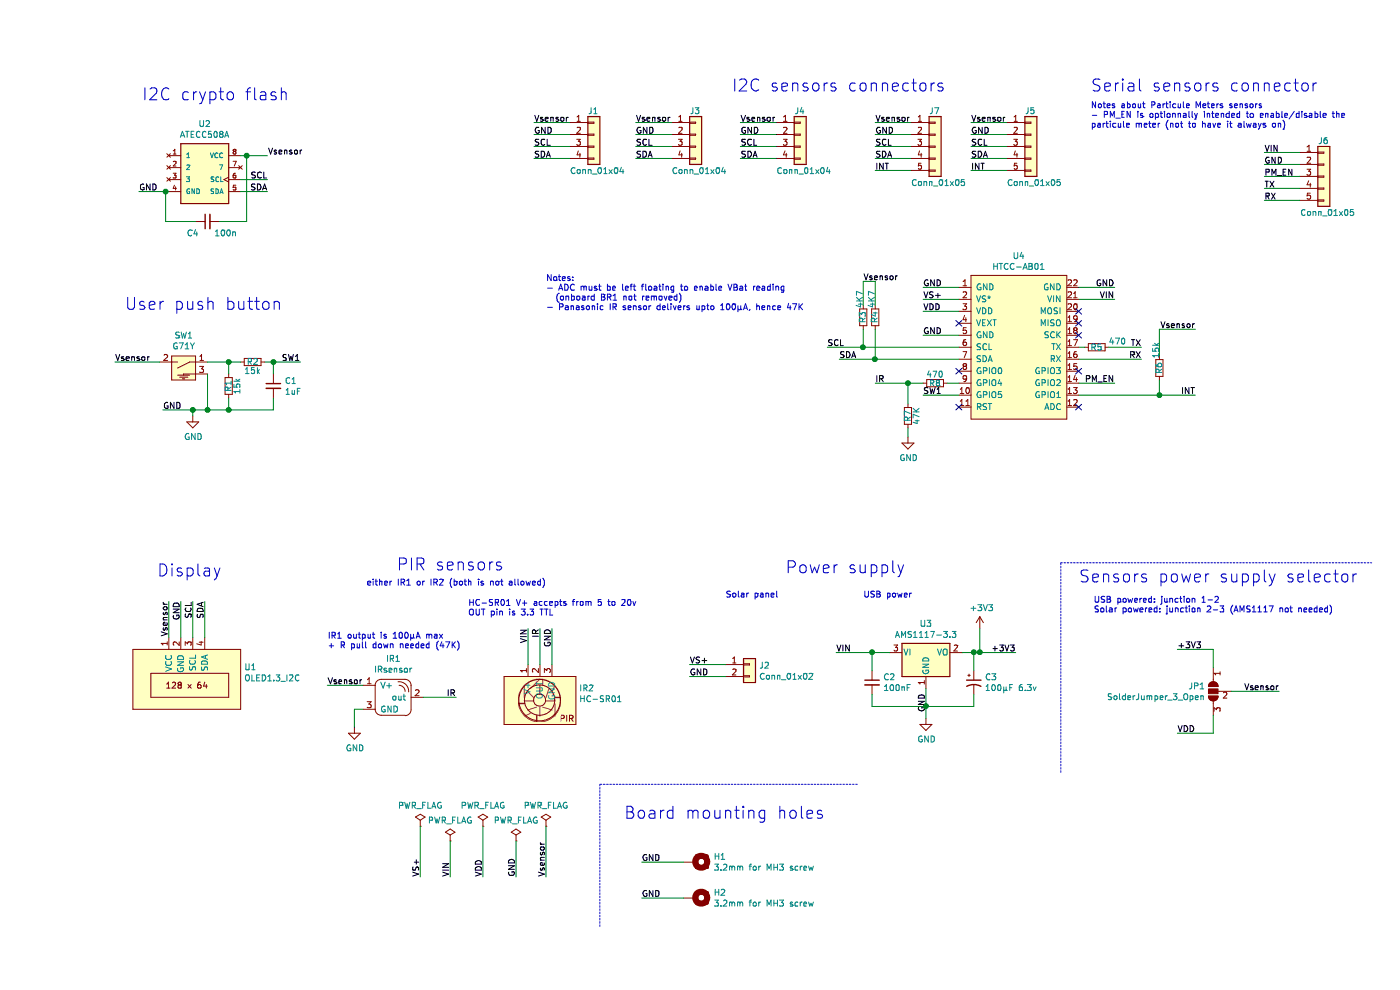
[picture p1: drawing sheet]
EESchema Schematic File Version 4
EELAYER 30 0
EELAYER END
$Descr A4 11693 8268
encoding utf-8
Sheet 1 1
Title "neOSensor-LoRaWAN V2"
Date "2021-06-08"
Rev "2"
Comp "(c) neOCampus / Dr THIEBOLT François"
Comment1 "Univ.Tlse3 / IRIT / neOCampus"
Comment2 ""
Comment3 ""
Comment4 ""
$EndDescr
Text Notes 2050 2600 2    100  ~ 0
User push button
$Comp
L neosensor_addon:ATECC508A U2
U 1 1
P 1400 1400
F 0 "U2" H 1400 1767 50  0000 C CNN
F 1 "ATECC508A" H 1400 1676 50  0000 C CNN
F 2 "neosensor_addon:SOIC-8_3.9x5.4mm_P1.27mm_HandSolder" H 600 1750 50  0001 L BIN
F 3 "" H 1400 1400 50  0001 L BNN
	1    1400 1400
	1    0    0    -1  
$EndComp
$Comp
L neosensor_addon:IRsensor IR1
U 1 1
P 2975 5825
F 0 "IR1" H 2975 6150 50  0000 C CNN
F 1 "IRsensor" H 2975 6059 50  0000 C CNN
F 2 "neosensor_addon:IRsensor_TH_and_smd" H 2975 5825 50  0001 C CIN
F 3 "" H 2975 5825 50  0001 C CNN
	1    2975 5825
	1    0    0    -1  
$EndComp
Text Label 10375 5775 2    50   ~ 0
Vsensor
Text Notes 875  850  0    100  ~ 0
I2C crypto flash
Wire Wire Line
	850  1600 1075 1600
Text Label 850  1600 0    50   ~ 0
GND
Wire Wire Line
	1925 1600 1700 1600
Text Label 1925 1600 2    50   ~ 0
SDA
Wire Wire Line
	1925 1500 1700 1500
Text Label 1925 1500 2    50   ~ 0
SCL
Wire Wire Line
	1925 1300 1750 1300
Text Label 1925 1300 0    50   ~ 0
Vsensor
Wire Notes Line
	6850 6550 4700 6550
Wire Notes Line
	4700 6550 4700 7750
$Comp
L neosensor_addon:OLED1.3_I2C U1
U 1 1
P 1250 5575
F 0 "U1" H 1728 5579 50  0000 L CNN
F 1 "OLED1.3_I2C" H 1728 5488 50  0000 L CNN
F 2 "neosensor_addon:OLED1.3_I2C" H 1250 5575 50  0001 C CNN
F 3 "https://cdn-shop.adafruit.com/datasheets/SSD1306.pdf" H 1250 5575 50  0001 C CNN
	1    1250 5575
	1    0    0    -1  
$EndComp
$Comp
L Regulator_Linear:AMS1117-3.3 U3
U 1 1
P 7425 5450
F 0 "U3" H 7425 5692 50  0000 C CNN
F 1 "AMS1117-3.3" H 7425 5601 50  0000 C CNN
F 2 "Package_TO_SOT_SMD:SOT-223-3_TabPin2" H 7425 5650 50  0001 C CNN
F 3 "http://www.advanced-monolithic.com/pdf/ds1117.pdf" H 7525 5200 50  0001 C CNN
	1    7425 5450
	1    0    0    -1  
$EndComp
Text Notes 5800 775  0    100  ~ 0
I2C sensors connectors
Text Notes 8800 775  0    100  ~ 0
Serial sensors connector
$Comp
L Mechanical:MountingHole_Pad H2
U 1 1
P 5500 7500
F 0 "H2" V 5454 7650 50  0000 L CNN
F 1 "3.2mm for MH3 screw" V 5545 7650 50  0000 L CNN
F 2 "MountingHole:MountingHole_3.2mm_M3_Pad" H 5500 7500 50  0001 C CNN
F 3 "~" H 5500 7500 50  0001 C CNN
	1    5500 7500
	0    1    1    0   
$EndComp
Text Notes 4900 6850 0    100  ~ 0
Board mounting holes
Wire Wire Line
	7425 6000 7425 5900
Text Label 7425 5950 1    50   ~ 0
GND
Wire Wire Line
	5050 7200 5400 7200
Wire Wire Line
	5050 7500 5400 7500
Text Label 5050 7200 0    50   ~ 0
GND
Text Label 5050 7500 0    50   ~ 0
GND
Wire Wire Line
	6675 5450 6975 5450
Text Label 6675 5450 0    50   ~ 0
VIN
Wire Wire Line
	7725 5450 7825 5450
Text Label 8175 5450 2    50   ~ 0
+3V3
$Comp
L Connector_Generic:Conn_01x04 J1
U 1 1
P 4650 1125
F 0 "J1" H 4600 1325 50  0000 L CNN
F 1 "Conn_01x04" H 4450 825 50  0000 L CNN
F 2 "Connector_PinHeader_2.54mm:PinHeader_1x04_P2.54mm_Vertical" H 4650 1125 50  0001 C CNN
F 3 "~" H 4650 1125 50  0001 C CNN
	1    4650 1125
	1    0    0    -1  
$EndComp
$Comp
L Connector_Generic:Conn_01x05 J5
U 1 1
P 8300 1225
F 0 "J5" H 8250 1525 50  0000 L CNN
F 1 "Conn_01x05" H 8100 925 50  0000 L CNN
F 2 "Connector_PinHeader_2.54mm:PinHeader_1x05_P2.54mm_Vertical" H 8300 1225 50  0001 C CNN
F 3 "~" H 8300 1225 50  0001 C CNN
	1    8300 1225
	1    0    0    -1  
$EndComp
$Comp
L Device:CP1_Small C3
U 1 1
P 7825 5700
F 0 "C3" H 7916 5746 50  0000 L CNN
F 1 "100µF 6.3v" H 7916 5655 50  0000 L CNN
F 2 "Capacitor_THT:CP_Radial_D5.0mm_P2.50mm" H 7825 5700 50  0001 C CNN
F 3 "~" H 7825 5700 50  0001 C CNN
	1    7825 5700
	1    0    0    -1  
$EndComp
Wire Wire Line
	7825 5600 7825 5450
Connection ~ 7825 5450
Wire Wire Line
	7825 5450 7875 5450
Wire Wire Line
	7825 5800 7825 5900
Wire Wire Line
	7825 5900 7425 5900
Connection ~ 7425 5900
Wire Wire Line
	7425 5900 7425 5750
Wire Wire Line
	4450 1025 4150 1025
Text Label 4150 1025 0    50   ~ 0
Vsensor
Wire Wire Line
	4150 1125 4450 1125
Text Label 4150 1125 0    50   ~ 0
GND
Wire Wire Line
	4150 1225 4450 1225
Text Label 4150 1225 0    50   ~ 0
SCL
Wire Wire Line
	4150 1325 4450 1325
Text Label 4150 1325 0    50   ~ 0
SDA
$Comp
L Connector_Generic:Conn_01x04 J3
U 1 1
P 5500 1125
F 0 "J3" H 5450 1325 50  0000 L CNN
F 1 "Conn_01x04" H 5300 825 50  0000 L CNN
F 2 "Connector_PinHeader_2.54mm:PinHeader_1x04_P2.54mm_Vertical" H 5500 1125 50  0001 C CNN
F 3 "~" H 5500 1125 50  0001 C CNN
	1    5500 1125
	1    0    0    -1  
$EndComp
Wire Wire Line
	5300 1025 5000 1025
Text Label 5000 1025 0    50   ~ 0
Vsensor
Wire Wire Line
	5000 1125 5300 1125
Text Label 5000 1125 0    50   ~ 0
GND
Wire Wire Line
	5000 1225 5300 1225
Text Label 5000 1225 0    50   ~ 0
SCL
Wire Wire Line
	5000 1325 5300 1325
Text Label 5000 1325 0    50   ~ 0
SDA
Wire Wire Line
	6175 1025 5875 1025
Text Label 5875 1025 0    50   ~ 0
Vsensor
Wire Wire Line
	5875 1125 6175 1125
Text Label 5875 1125 0    50   ~ 0
GND
Wire Wire Line
	5875 1225 6175 1225
Text Label 5875 1225 0    50   ~ 0
SCL
Wire Wire Line
	5875 1325 6175 1325
Text Label 5875 1325 0    50   ~ 0
SDA
Wire Wire Line
	8100 1025 7800 1025
Text Label 7800 1025 0    50   ~ 0
Vsensor
Wire Wire Line
	7800 1125 8100 1125
Text Label 7800 1125 0    50   ~ 0
GND
Wire Wire Line
	7800 1225 8100 1225
Text Label 7800 1225 0    50   ~ 0
SCL
Wire Wire Line
	7800 1325 8100 1325
Text Label 7800 1325 0    50   ~ 0
SDA
Wire Wire Line
	7800 1425 8100 1425
Text Label 7800 1425 0    50   ~ 0
INT
Wire Wire Line
	1200 5325 1200 5025
Wire Wire Line
	1300 5325 1300 5025
Wire Wire Line
	1400 5325 1400 5025
Text Label 1100 5025 3    50   ~ 0
Vsensor
Text Label 1200 5025 3    50   ~ 0
GND
Text Label 1300 5025 3    50   ~ 0
SCL
Text Label 1400 5025 3    50   ~ 0
SDA
$Comp
L power:+3V3 #PWR04
U 1 1
P 7875 5250
F 0 "#PWR04" H 7875 5100 50  0001 C CNN
F 1 "+3V3" H 7890 5423 50  0000 C CNN
F 2 "" H 7875 5250 50  0001 C CNN
F 3 "" H 7875 5250 50  0001 C CNN
	1    7875 5250
	1    0    0    -1  
$EndComp
Wire Wire Line
	7875 5250 7875 5450
Connection ~ 7875 5450
Wire Wire Line
	7875 5450 8175 5450
$Comp
L Device:R_Small R3
U 1 1
P 6900 2650
F 0 "R3" V 6900 2650 50  0000 C CNN
F 1 "4K7" V 6925 2500 50  0000 C CNN
F 2 "Resistor_SMD:R_0805_2012Metric_Pad1.15x1.40mm_HandSolder" H 6900 2650 50  0001 C CNN
F 3 "~" H 6900 2650 50  0001 C CNN
	1    6900 2650
	-1   0    0    1   
$EndComp
$Comp
L Device:R_Small R4
U 1 1
P 7000 2650
F 0 "R4" V 7000 2650 50  0000 C CNN
F 1 "4K7" V 7025 2500 50  0000 C CNN
F 2 "Resistor_SMD:R_0805_2012Metric_Pad1.15x1.40mm_HandSolder" H 7000 2650 50  0001 C CNN
F 3 "~" H 7000 2650 50  0001 C CNN
	1    7000 2650
	-1   0    0    1   
$EndComp
Wire Wire Line
	6900 2350 7000 2350
Wire Wire Line
	7000 2350 7000 2550
Wire Wire Line
	6900 2350 6900 2550
Wire Wire Line
	7000 2750 7000 3000
Text Notes 1000 4825 0    100  ~ 0
Display
Text Notes 6250 4800 0    100  ~ 0
Power supply
Text Notes 4250 2600 0    50   ~ 0
Notes:\n- ADC must be left floating to enable VBat reading\n  (onboard BR1 not removed)\n- Panasonic IR sensor delivers upto 100µA, hence 47K
$Comp
L Device:C_Small C2
U 1 1
P 6975 5700
F 0 "C2" H 7067 5746 50  0000 L CNN
F 1 "100nF" H 7067 5655 50  0000 L CNN
F 2 "Capacitor_SMD:C_0805_2012Metric_Pad1.15x1.40mm_HandSolder" H 6975 5700 50  0001 C CNN
F 3 "~" H 6975 5700 50  0001 C CNN
	1    6975 5700
	1    0    0    -1  
$EndComp
Wire Wire Line
	6975 5600 6975 5450
Connection ~ 6975 5450
Wire Wire Line
	6975 5450 7125 5450
Wire Wire Line
	6975 5800 6975 5900
Wire Wire Line
	6975 5900 7425 5900
Wire Wire Line
	10250 1275 10550 1275
Wire Wire Line
	10250 1375 10550 1375
Wire Wire Line
	10250 1475 10550 1475
Wire Wire Line
	10250 1575 10550 1575
Wire Wire Line
	10250 1675 10550 1675
Text Label 10250 1275 0    50   ~ 0
VIN
Text Label 10250 1375 0    50   ~ 0
GND
Text Label 10250 1575 0    50   ~ 0
TX
Text Label 10250 1675 0    50   ~ 0
RX
$Comp
L Connector_Generic:Conn_01x05 J6
U 1 1
P 10750 1475
F 0 "J6" H 10700 1775 50  0000 L CNN
F 1 "Conn_01x05" H 10550 1175 50  0000 L CNN
F 2 "Connector_PinHeader_2.54mm:PinHeader_1x05_P2.54mm_Vertical" H 10750 1475 50  0001 C CNN
F 3 "~" H 10750 1475 50  0001 C CNN
	1    10750 1475
	1    0    0    -1  
$EndComp
Text Notes 8800 1075 0    50   ~ 0
Notes about Particule Meters sensors\n- PM_EN is optionnally intended to enable/disable the\nparticule meter (not to have it always on)
Text Label 10250 1475 0    50   ~ 0
PM_EN
$Comp
L neosensor_addon:HC-SR01 IR2
U 1 1
P 4200 5850
F 0 "IR2" H 4528 5954 50  0000 L CNN
F 1 "HC-SR01" H 4528 5863 50  0000 L CNN
F 2 "neosensor_addon:PIR_HC-SR01" H 4200 5850 50  0001 C CNN
F 3 "" H 4200 5850 50  0001 C CNN
	1    4200 5850
	1    0    0    -1  
$EndComp
Text Notes 3000 4775 0    100  ~ 0
PIR sensors
Wire Wire Line
	4100 5250 4100 5550
Wire Wire Line
	4200 5250 4200 5550
Wire Wire Line
	4300 5250 4300 5550
Text Label 4100 5250 3    50   ~ 0
VIN
Text Label 4200 5250 3    50   ~ 0
IR
Text Label 4300 5250 3    50   ~ 0
GND
Text Notes 3600 5150 0    50   ~ 0
HC-SR01 V+ accepts from 5 to 20v\nOUT pin is 3.3 TTL
$Comp
L neosensor_addon:G71Y SW1
U 1 1
P 1225 3025
F 0 "SW1" H 1225 3250 50  0000 C CNN
F 1 "G71Y" H 1225 3159 50  0000 C CNN
F 2 "neosensor_addon:G71Y_µsw_smd" H 1225 3025 50  0001 C CIN
F 3 "" H 1225 3025 50  0001 C CNN
	1    1225 3025
	-1   0    0    -1  
$EndComp
$Comp
L power:GND #PWR01
U 1 1
P 1300 3475
F 0 "#PWR01" H 1300 3225 50  0001 C CNN
F 1 "GND" H 1305 3302 50  0000 C CNN
F 2 "" H 1300 3475 50  0001 C CNN
F 3 "" H 1300 3475 50  0001 C CNN
	1    1300 3475
	1    0    0    -1  
$EndComp
Wire Wire Line
	650  3025 1025 3025
Wire Wire Line
	1050 3425 1300 3425
Wire Wire Line
	1300 3425 1300 3475
Wire Wire Line
	1300 3425 1425 3425
Wire Wire Line
	1600 3425 1600 3325
Connection ~ 1300 3425
Wire Wire Line
	1425 3025 1600 3025
Wire Wire Line
	1600 3025 1600 3125
Wire Wire Line
	1700 3025 1600 3025
Connection ~ 1600 3025
Wire Wire Line
	1900 3025 1975 3025
Text Label 2200 3025 2    50   ~ 0
SW1
$Comp
L Device:R_Small R1
U 1 1
P 1600 3225
F 0 "R1" V 1600 3225 50  0000 C CNN
F 1 "15k" V 1525 3225 50  0000 C CNN
F 2 "Resistor_SMD:R_0805_2012Metric_Pad1.15x1.40mm_HandSolder" H 1600 3225 50  0001 C CNN
F 3 "~" H 1600 3225 50  0001 C CNN
	1    1600 3225
	-1   0    0    1   
$EndComp
$Comp
L Device:R_Small R2
U 1 1
P 1800 3025
F 0 "R2" V 1800 3025 50  0000 C CNN
F 1 "15k" V 1725 3025 50  0000 C CNN
F 2 "Resistor_SMD:R_0805_2012Metric_Pad1.15x1.40mm_HandSolder" H 1800 3025 50  0001 C CNN
F 3 "~" H 1800 3025 50  0001 C CNN
	1    1800 3025
	0    -1   -1   0   
$EndComp
$Comp
L Device:C_Small C1
U 1 1
P 1975 3225
F 0 "C1" H 2067 3271 50  0000 L CNN
F 1 "1uF" H 2067 3180 50  0000 L CNN
F 2 "Capacitor_SMD:C_0805_2012Metric_Pad1.15x1.40mm_HandSolder" H 1975 3225 50  0001 C CNN
F 3 "~" H 1975 3225 50  0001 C CNN
	1    1975 3225
	1    0    0    -1  
$EndComp
Wire Wire Line
	1975 3125 1975 3025
Connection ~ 1975 3025
Wire Wire Line
	1975 3025 2200 3025
Wire Wire Line
	1975 3425 1600 3425
Wire Wire Line
	1975 3325 1975 3425
Connection ~ 1600 3425
Wire Wire Line
	1100 5325 1100 5025
Text Label 1050 3425 0    50   ~ 0
GND
$Comp
L power:GND #PWR03
U 1 1
P 7425 6000
F 0 "#PWR03" H 7425 5750 50  0001 C CNN
F 1 "GND" H 7430 5827 50  0000 C CNN
F 2 "" H 7425 6000 50  0001 C CNN
F 3 "" H 7425 6000 50  0001 C CNN
	1    7425 6000
	1    0    0    -1  
$EndComp
Wire Wire Line
	1425 3125 1425 3425
Connection ~ 1425 3425
Wire Wire Line
	1425 3425 1600 3425
$Comp
L Mechanical:MountingHole_Pad H1
U 1 1
P 5500 7200
F 0 "H1" V 5454 7350 50  0000 L CNN
F 1 "3.2mm for MH3 screw" V 5545 7350 50  0000 L CNN
F 2 "MountingHole:MountingHole_3.2mm_M3_Pad" H 5500 7200 50  0001 C CNN
F 3 "~" H 5500 7200 50  0001 C CNN
	1    5500 7200
	0    1    1    0   
$EndComp
Wire Wire Line
	3500 5825 3225 5825
Text Label 3500 5825 2    50   ~ 0
IR
$Comp
L power:GND #PWR02
U 1 1
P 2650 6075
F 0 "#PWR02" H 2650 5825 50  0001 C CNN
F 1 "GND" H 2655 5902 50  0000 C CNN
F 2 "" H 2650 6075 50  0001 C CNN
F 3 "" H 2650 6075 50  0001 C CNN
	1    2650 6075
	1    0    0    -1  
$EndComp
Wire Wire Line
	2650 6075 2650 5925
Wire Wire Line
	2650 5925 2725 5925
Wire Wire Line
	2425 5725 2725 5725
Text Label 2425 5725 0    50   ~ 0
Vsensor
Text Notes 2750 4900 0    50   ~ 0
either IR1 or IR2 (both is not allowed)
Text Notes 2425 5425 0    50   ~ 0
IR1 output is 100µA max\n+ R pull down needed (47K)
Text Notes 8700 4875 0    100  ~ 0
Sensors power supply selector
Wire Wire Line
	9525 6125 9825 6125
Wire Wire Line
	9825 6125 9825 5975
Text Label 9525 6125 0    50   ~ 0
VDD
Wire Wire Line
	9525 5425 9825 5425
Wire Wire Line
	9825 5425 9825 5575
Text Label 9525 5425 0    50   ~ 0
+3V3
Text Label 650  3025 0    50   ~ 0
Vsensor
$Comp
L Jumper:SolderJumper_3_Open JP1
U 1 1
P 9825 5775
F 0 "JP1" V 9779 5842 50  0000 L CNN
F 1 "SolderJumper_3_Open" V 9870 5842 50  0000 L CNN
F 2 "Jumper:SolderJumper-3_P1.3mm_Open_RoundedPad1.0x1.5mm" H 9825 5775 50  0001 C CNN
F 3 "~" H 9825 5775 50  0001 C CNN
	1    9825 5775
	0    -1   1    0   
$EndComp
Text Notes 8825 5125 0    50   ~ 0
USB powered: junction 1-2\nSolar powered: junction 2-3 (AMS1117 not needed)
$Comp
L neosensor_addon:HTCC-AB01 U4
U 1 1
P 8200 2900
F 0 "U4" H 8200 3665 50  0000 C CNN
F 1 "HTCC-AB01" H 8200 3574 50  0000 C CNN
F 2 "neosensor_addon:HTCC-AB01" V 8200 2900 50  0001 C CIN
F 3 "" H 7900 2300 50  0001 C CNN
	1    8200 2900
	1    0    0    -1  
$EndComp
Wire Wire Line
	7400 2400 7700 2400
Text Label 7400 2400 0    50   ~ 0
GND
$Comp
L Connector_Generic:Conn_01x02 J2
U 1 1
P 5950 5550
F 0 "J2" H 6030 5542 50  0000 L CNN
F 1 "Conn_01x02" H 6030 5451 50  0000 L CNN
F 2 "Connector_PinHeader_2.54mm:PinHeader_1x02_P2.54mm_Vertical" H 5950 5550 50  0001 C CNN
F 3 "~" H 5950 5550 50  0001 C CNN
	1    5950 5550
	1    0    0    -1  
$EndComp
Wire Notes Line
	8550 6450 8550 4700
Wire Notes Line
	8550 4700 11150 4700
Text Notes 6900 5000 0    50   ~ 0
USB power
Text Notes 5750 5000 0    50   ~ 0
Solar panel
Wire Wire Line
	5450 5650 5750 5650
Text Label 5450 5650 0    50   ~ 0
GND
Wire Wire Line
	5450 5550 5750 5550
Text Label 5450 5550 0    50   ~ 0
VS+
Wire Wire Line
	7400 2500 7700 2500
Text Label 7400 2500 0    50   ~ 0
VS+
Wire Wire Line
	7400 2600 7700 2600
Text Label 7400 2600 0    50   ~ 0
VDD
NoConn ~ 7700 2700
Wire Wire Line
	7400 2800 7700 2800
Text Label 7400 2800 0    50   ~ 0
GND
NoConn ~ 7700 3400
NoConn ~ 8700 3400
Wire Wire Line
	9000 2500 8700 2500
Text Label 9000 2500 2    50   ~ 0
VIN
Wire Wire Line
	9000 2400 8700 2400
Text Label 9000 2400 2    50   ~ 0
GND
NoConn ~ 8700 2600
NoConn ~ 8700 2700
NoConn ~ 8700 2800
Wire Wire Line
	7700 2900 6900 2900
Wire Wire Line
	6900 2750 6900 2900
Wire Wire Line
	7700 3000 7000 3000
$Comp
L Device:R_Small R6
U 1 1
P 9375 3075
F 0 "R6" V 9375 3075 50  0000 C CNN
F 1 "15k" V 9400 2925 50  0000 C CNN
F 2 "Resistor_SMD:R_0805_2012Metric_Pad1.15x1.40mm_HandSolder" H 9375 3075 50  0001 C CNN
F 3 "~" H 9375 3075 50  0001 C CNN
	1    9375 3075
	-1   0    0    1   
$EndComp
Text Label 6600 2900 0    50   ~ 0
SCL
Text Label 6700 3000 0    50   ~ 0
SDA
Wire Wire Line
	8700 2900 8750 2900
Text Label 9225 3000 2    50   ~ 0
RX
Wire Wire Line
	9225 3000 8700 3000
Text Label 9225 2900 2    50   ~ 0
TX
Wire Wire Line
	9225 2900 8950 2900
$Comp
L Device:R_Small R5
U 1 1
P 8850 2900
F 0 "R5" V 8850 2900 50  0000 C CNN
F 1 "470" V 8800 3075 50  0000 C CNN
F 2 "Resistor_SMD:R_0805_2012Metric_Pad1.15x1.40mm_HandSolder" H 8850 2900 50  0001 C CNN
F 3 "~" H 8850 2900 50  0001 C CNN
	1    8850 2900
	0    1    1    0   
$EndComp
NoConn ~ 8700 3100
Text Label 6900 2350 0    50   ~ 0
Vsensor
Wire Wire Line
	9375 2975 9375 2750
Wire Wire Line
	9375 2750 9675 2750
Text Label 9675 2750 2    50   ~ 0
Vsensor
Wire Wire Line
	9375 3300 9375 3175
Text Label 9675 3300 2    50   ~ 0
INT
NoConn ~ 7700 3100
Wire Wire Line
	7400 3300 7700 3300
Text Label 7400 3300 0    50   ~ 0
SW1
Text Label 9000 3200 2    50   ~ 0
PM_EN
$Comp
L power:PWR_FLAG #FLG0101
U 1 1
P 4250 6900
F 0 "#FLG0101" H 4250 6975 50  0001 C CNN
F 1 "PWR_FLAG" H 4250 7073 50  0000 C CNN
F 2 "" H 4250 6900 50  0001 C CNN
F 3 "~" H 4250 6900 50  0001 C CNN
	1    4250 6900
	1    0    0    -1  
$EndComp
Wire Wire Line
	9975 5775 10375 5775
Wire Wire Line
	4250 7325 4250 6900
Text Label 4250 7325 1    50   ~ 0
Vsensor
$Comp
L power:PWR_FLAG #FLG0102
U 1 1
P 4000 7025
F 0 "#FLG0102" H 4000 7100 50  0001 C CNN
F 1 "PWR_FLAG" H 4000 7198 50  0000 C CNN
F 2 "" H 4000 7025 50  0001 C CNN
F 3 "~" H 4000 7025 50  0001 C CNN
	1    4000 7025
	1    0    0    -1  
$EndComp
Wire Wire Line
	4000 7325 4000 7025
Text Label 4000 7325 1    50   ~ 0
GND
$Comp
L power:PWR_FLAG #FLG0103
U 1 1
P 3725 6900
F 0 "#FLG0103" H 3725 6975 50  0001 C CNN
F 1 "PWR_FLAG" H 3725 7073 50  0000 C CNN
F 2 "" H 3725 6900 50  0001 C CNN
F 3 "~" H 3725 6900 50  0001 C CNN
	1    3725 6900
	1    0    0    -1  
$EndComp
Wire Wire Line
	3725 7325 3725 6900
Text Label 3725 7325 1    50   ~ 0
VDD
$Comp
L power:PWR_FLAG #FLG0104
U 1 1
P 3450 7025
F 0 "#FLG0104" H 3450 7100 50  0001 C CNN
F 1 "PWR_FLAG" H 3450 7198 50  0000 C CNN
F 2 "" H 3450 7025 50  0001 C CNN
F 3 "~" H 3450 7025 50  0001 C CNN
	1    3450 7025
	1    0    0    -1  
$EndComp
Wire Wire Line
	3450 7325 3450 7025
Text Label 3450 7325 1    50   ~ 0
VIN
Wire Wire Line
	9000 3200 8700 3200
$Comp
L power:PWR_FLAG #FLG0105
U 1 1
P 3200 6900
F 0 "#FLG0105" H 3200 6975 50  0001 C CNN
F 1 "PWR_FLAG" H 3200 7073 50  0000 C CNN
F 2 "" H 3200 6900 50  0001 C CNN
F 3 "~" H 3200 6900 50  0001 C CNN
	1    3200 6900
	1    0    0    -1  
$EndComp
Wire Wire Line
	3200 7325 3200 6900
Text Label 3200 7325 1    50   ~ 0
VS+
$Comp
L Connector_Generic:Conn_01x05 J7
U 1 1
P 7500 1225
F 0 "J7" H 7450 1525 50  0000 L CNN
F 1 "Conn_01x05" H 7300 925 50  0000 L CNN
F 2 "Connector_PinHeader_2.54mm:PinHeader_1x05_P2.54mm_Vertical" H 7500 1225 50  0001 C CNN
F 3 "~" H 7500 1225 50  0001 C CNN
	1    7500 1225
	1    0    0    -1  
$EndComp
Wire Wire Line
	7300 1025 7000 1025
Text Label 7000 1025 0    50   ~ 0
Vsensor
Wire Wire Line
	7000 1125 7300 1125
Text Label 7000 1125 0    50   ~ 0
GND
Wire Wire Line
	7000 1225 7300 1225
Text Label 7000 1225 0    50   ~ 0
SCL
Wire Wire Line
	7000 1325 7300 1325
Text Label 7000 1325 0    50   ~ 0
SDA
Wire Wire Line
	7000 1425 7300 1425
Text Label 7000 1425 0    50   ~ 0
INT
Wire Wire Line
	8700 3300 9375 3300
Wire Wire Line
	9675 3300 9375 3300
Connection ~ 9375 3300
Wire Wire Line
	6700 3000 7000 3000
Connection ~ 7000 3000
Wire Wire Line
	6600 2900 6900 2900
Connection ~ 6900 2900
$Comp
L Device:R_Small R8
U 1 1
P 7500 3200
F 0 "R8" V 7500 3200 50  0000 C CNN
F 1 "470" V 7425 3200 50  0000 C CNN
F 2 "Resistor_SMD:R_0805_2012Metric_Pad1.15x1.40mm_HandSolder" H 7500 3200 50  0001 C CNN
F 3 "~" H 7500 3200 50  0001 C CNN
	1    7500 3200
	0    1    1    0   
$EndComp
Wire Wire Line
	7700 3200 7600 3200
Text Label 7000 3200 0    50   ~ 0
IR
$Comp
L Device:R_Small R7
U 1 1
P 7275 3475
F 0 "R7" V 7275 3475 50  0000 C CNN
F 1 "47K" V 7200 3475 50  0000 C CNN
F 2 "Resistor_SMD:R_0805_2012Metric_Pad1.15x1.40mm_HandSolder" H 7275 3475 50  0001 C CNN
F 3 "~" H 7275 3475 50  0001 C CNN
	1    7275 3475
	-1   0    0    1   
$EndComp
Wire Wire Line
	7275 3375 7275 3200
$Comp
L power:GND #PWR0101
U 1 1
P 7275 3650
F 0 "#PWR0101" H 7275 3400 50  0001 C CNN
F 1 "GND" H 7280 3477 50  0000 C CNN
F 2 "" H 7275 3650 50  0001 C CNN
F 3 "" H 7275 3650 50  0001 C CNN
	1    7275 3650
	1    0    0    -1  
$EndComp
Wire Wire Line
	7275 3650 7275 3575
Connection ~ 7275 3200
Wire Wire Line
	7275 3200 7400 3200
Wire Wire Line
	7000 3200 7275 3200
$Comp
L Connector_Generic:Conn_01x04 J4
U 1 1
P 6375 1125
F 0 "J4" H 6325 1325 50  0000 L CNN
F 1 "Conn_01x04" H 6175 825 50  0000 L CNN
F 2 "Connector_PinHeader_2.54mm:PinHeader_1x04_P2.54mm_Vertical" H 6375 1125 50  0001 C CNN
F 3 "~" H 6375 1125 50  0001 C CNN
	1    6375 1125
	1    0    0    -1  
$EndComp
$Comp
L Device:C_Small C4
U 1 1
P 1425 1850
F 0 "C4" V 1325 1975 50  0000 C CNN
F 1 "100n" V 1325 1700 50  0000 C CNN
F 2 "Capacitor_SMD:C_0805_2012Metric_Pad1.18x1.45mm_HandSolder" H 1425 1850 50  0001 C CNN
F 3 "~" H 1425 1850 50  0001 C CNN
	1    1425 1850
	0    -1   -1   0   
$EndComp
Wire Wire Line
	1325 1850 1075 1850
Wire Wire Line
	1075 1850 1075 1600
Connection ~ 1075 1600
Wire Wire Line
	1075 1600 1100 1600
Wire Wire Line
	1525 1850 1750 1850
Wire Wire Line
	1750 1850 1750 1300
Connection ~ 1750 1300
Wire Wire Line
	1750 1300 1700 1300
$EndSCHEMATC
